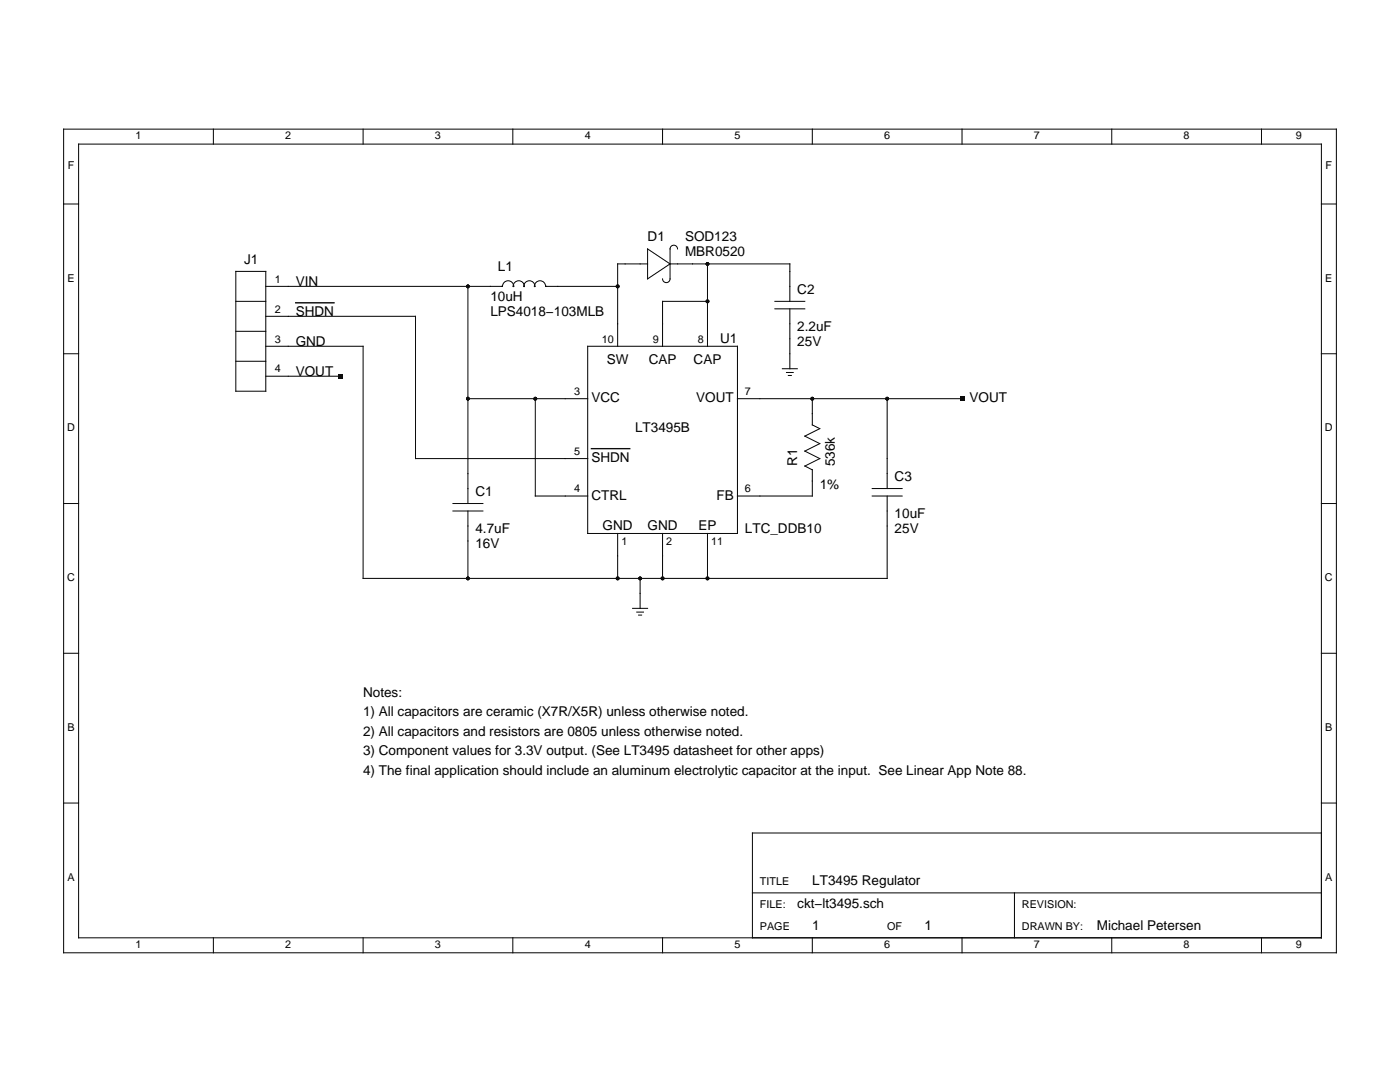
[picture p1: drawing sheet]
<svg xmlns="http://www.w3.org/2000/svg" width="279mm" height="216mm" viewBox="0 0 279 216" stroke-linecap="round" stroke-linejoin="round" font-family="sans-serif">
<g fill="none" stroke="#000" stroke-width=".2">
<path d="M12.7 25.8h254v164.3h-254zM15.7 28.8h248v158.3h-248zM42.6 25.8v3M72.5 25.8v3M102.3 25.8v3M132.2 25.8v3M162.1 25.8v3M192 25.8v3M221.9 25.8v3M251.8 25.8v3M12.7 40.7h3M47.1 54.2h5.9v23.9h-5.9z"/>
<path d="M53 57.1h47.3a1.09 1.09 0 0 1 1.1-1.1 1.09 1.09 0 0 1 1.1 1.2 1.07 1.07 0 0 1 1-1.2 1.07 1.07 0 0 1 1.1 1.2 1.07 1.07 0 0 1 1-1.2 1.07 1.07 0 0 1 1.1 1.2 1.09 1.09 0 0 1 1.1-1.2 1.09 1.09 0 0 1 1.1 1.1h14.4M93.4 57.1v43.4M129.2 52.7h-5.9v16.4M129.2 49.7l4.5 3-4.5 2.9zM133.7 52.7h23.9v7.4M135.2 49.7a.75 .75 0 0 0-.7-.8 .75 .75 0 0 0-.8 .8v5.9a.75 .75 0 0 1-.7 .8 .75 .75 0 0 1-.8-.8M141.2 52.7v16.4M263.7 40.7h3M12.7 70.6h3M47.1 60.1h5.9M47.1 72.1h5.9M47.1 66.1h5.9"/>
<path d="M53 69.1h19.5v46.3h104.6v-16.4M53 63.1h29.9v28.4h34.4M53 75.1h15M93.4 79.6h23.9M106.8 79.6v19.4h10.5M117.3 69.1h29.9v37.3h-29.9zM141.2 60.1h-9v9M147.2 79.6h44.8M154.6 60.1h6M154.6 61.6h6M156.1 73.6h3M157 74.3h1.3"/>
<path d="M157.3 74.9h.6M157.6 61.6v12M162.1 79.6v5.2l1.5 .7-3 1.5 3 1.5-3 1.5 3 1.5-3 1.5 1.5 .7M177.1 79.6v17.9M263.7 70.6h3M162.1 93.7v5.3h-14.9M174.1 97.5h5.9M174.1 99h5.9M12.7 100.5h3M90.4 100.5h6M90.4 102h6M93.4 102v13.4"/>
<path d="M123.3 106.4v9M127.7 115.4v6M132.2 106.4v9M141.2 106.4v9M263.7 100.5h3M12.7 130.4h3M126.3 121.4h2.9M127.1 122.1h1.3M127.4 122.7h.6M263.7 130.4h3M12.7 160.2h3M150.2 178.2h113.5"/>
<path d="M202.5 178.2v8.9M263.7 166.2h-113.5v20.9M263.7 160.2h3M42.6 187.1v3M72.5 187.1v3M102.3 187.1v3M132.2 187.1v3M162.1 187.1v3M192 187.1v3M221.9 187.1v3M251.8 187.1v3"/>
</g>
<path d="M59 60.4h7.7M118 89.5h7.7" fill="none" stroke="#000" stroke-width=".27"/>
<g fill="#000">
<path d="M67.5 74.6h.9v.9h-.9zM191.5 79.1h.9v.9h-.9z"/>
<circle cx="93.4" cy="57.1" r=".37"/>
<circle cx="123.3" cy="57.1" r=".37"/>
<circle cx="141.2" cy="52.7" r=".37"/>
<circle cx="93.4" cy="79.6" r=".37"/>
<circle cx="106.8" cy="79.6" r=".37"/>
<circle cx="141.2" cy="60.1" r=".37"/>
<circle cx="162.1" cy="79.6" r=".37"/>
<circle cx="177.1" cy="79.6" r=".37"/>
<circle cx="93.4" cy="115.4" r=".37"/>
<circle cx="123.3" cy="115.4" r=".37"/>
<circle cx="127.7" cy="115.4" r=".37"/>
<circle cx="132.2" cy="115.4" r=".37"/>
<circle cx="141.2" cy="115.4" r=".37"/>
</g>
<g font-size="2.7">
<text x="48.7" y="52.7">J1</text>
<text x="129.2" y="48.2">D1</text>
<text x="136.7" y="48.2">SOD123</text>
<text x="136.7" y="51.2">MBR0520</text>
<text x="59" y="57.1">VIN</text>
<text x="99.4" y="54.2">L1</text>
<text x="159.1" y="58.6">C2</text>
<text x="59" y="63.1">SHDN</text>
<text x="97.9" y="63.1">LPS4018−103MLB</text>
<text x="97.9" y="60.1">10uH</text>
<text x="59" y="69.1">GND</text>
<text x="143.7" y="68.3">U1</text>
<text x="159.1" y="66.1">2.2uF</text>
<text x="159.1" y="69.1">25V</text>
<text x="59" y="75.1">VOUT</text>
<text x="121.1" y="72.6">SW</text>
<text x="129.5" y="72.6">CAP</text>
<text x="138.4" y="72.6">CAP</text>
<text x="118" y="80.3">VCC</text>
<text x="138.9" y="80.3">VOUT</text>
<text x="193.5" y="80.3">VOUT</text>
<text x="126.8" y="86.2">LT3495B</text>
<text x="118" y="92.2">SHDN</text>
<text x="159.1" y="93" transform="rotate(-90 159.1 93)">R1</text>
<text x="166.6" y="93" transform="rotate(-90 166.6 93)">536k</text>
<text x="178.5" y="96">C3</text>
<text x="94.9" y="99">C1</text>
<text x="118" y="99.7">CTRL</text>
<text x="143" y="99.7">FB</text>
<text x="163.6" y="97.5">1%</text>
<text x="94.9" y="106.4">4.7uF</text>
<text x="120.3" y="105.7">GND</text>
<text x="129.2" y="105.7">GND</text>
<text x="139.4" y="105.7">EP</text>
<text x="148.7" y="106.4">LTC_DDB10</text>
<text x="178.5" y="103.5">10uF</text>
<text x="178.5" y="106.4">25V</text>
<text x="94.9" y="109.4">16V</text>
<text x="72.5" y="139">Notes:</text>
<text x="72.5" y="142.9">1) All capacitors are ceramic (X7R/X5R) unless otherwise noted.</text>
<text x="72.5" y="146.8">2) All capacitors and resistors are 0805 unless otherwise noted.</text>
<text x="72.5" y="150.7">3) Component values for 3.3V output. (See LT3495 datasheet for other apps)</text>
<text x="72.5" y="154.6">4) The final application should include an aluminum electrolytic capacitor at the input. See Linear App Note 88.</text>
<text x="162.1" y="176.7">LT3495 Regulator</text>
<text x="159.1" y="181.2">ckt−lt3495.sch</text>
<text x="162.1" y="185.6">1</text>
<text x="184.5" y="185.6">1</text>
<text x="218.9" y="185.6">Michael Petersen</text>
</g>
<g font-size="2.2">
<text x="27" y="27.8">1</text>
<text x="56.9" y="27.8">2</text>
<text x="86.8" y="27.8">3</text>
<text x="116.7" y="27.8">4</text>
<text x="146.6" y="27.8">5</text>
<text x="176.5" y="27.8">6</text>
<text x="206.3" y="27.8">7</text>
<text x="236.2" y="27.8">8</text>
<text x="258.6" y="27.8">9</text>
<text x="13.5" y="33.8">F</text>
<text x="264.5" y="33.8">F</text>
<text x="13.5" y="56.2">E</text>
<text x="54.8" y="56.4">1</text>
<text x="264.5" y="56.2">E</text>
<text x="54.8" y="62.4">2</text>
<text x="54.8" y="68.3">3</text>
<text x="120.1" y="68.3">10</text>
<text x="130.3" y="68.3">9</text>
<text x="139.2" y="68.3">8</text>
<text x="54.8" y="74.3">4</text>
<text x="114.6" y="78.8">3</text>
<text x="148.7" y="78.8">7</text>
<text x="13.4" y="86.1">D</text>
<text x="264.4" y="86.1">D</text>
<text x="114.6" y="90.8">5</text>
<text x="114.6" y="98.2">4</text>
<text x="148.7" y="98.2">6</text>
<text x="124" y="108.7">1</text>
<text x="133" y="108.7">2</text>
<text x="141.9" y="108.7">11</text>
<text x="13.4" y="116">C</text>
<text x="264.4" y="116">C</text>
<text x="13.5" y="145.9">B</text>
<text x="264.5" y="145.9">B</text>
<text x="13.5" y="175.7">A</text>
<text x="151.7" y="176.7">TITLE</text>
<text x="264.5" y="175.7">A</text>
<text x="151.7" y="181.2">FILE:</text>
<text x="151.7" y="185.6">PAGE</text>
<text x="177.1" y="185.6">OF</text>
<text x="203.9" y="181.2">REVISION:</text>
<text x="203.9" y="185.6">DRAWN BY:</text>
<text x="27" y="189.2">1</text>
<text x="56.9" y="189.2">2</text>
<text x="86.8" y="189.2">3</text>
<text x="116.7" y="189.2">4</text>
<text x="146.6" y="189.2">5</text>
<text x="176.5" y="189.2">6</text>
<text x="206.3" y="189.2">7</text>
<text x="236.2" y="189.2">8</text>
<text x="258.6" y="189.2">9</text>
</g>
</svg>
